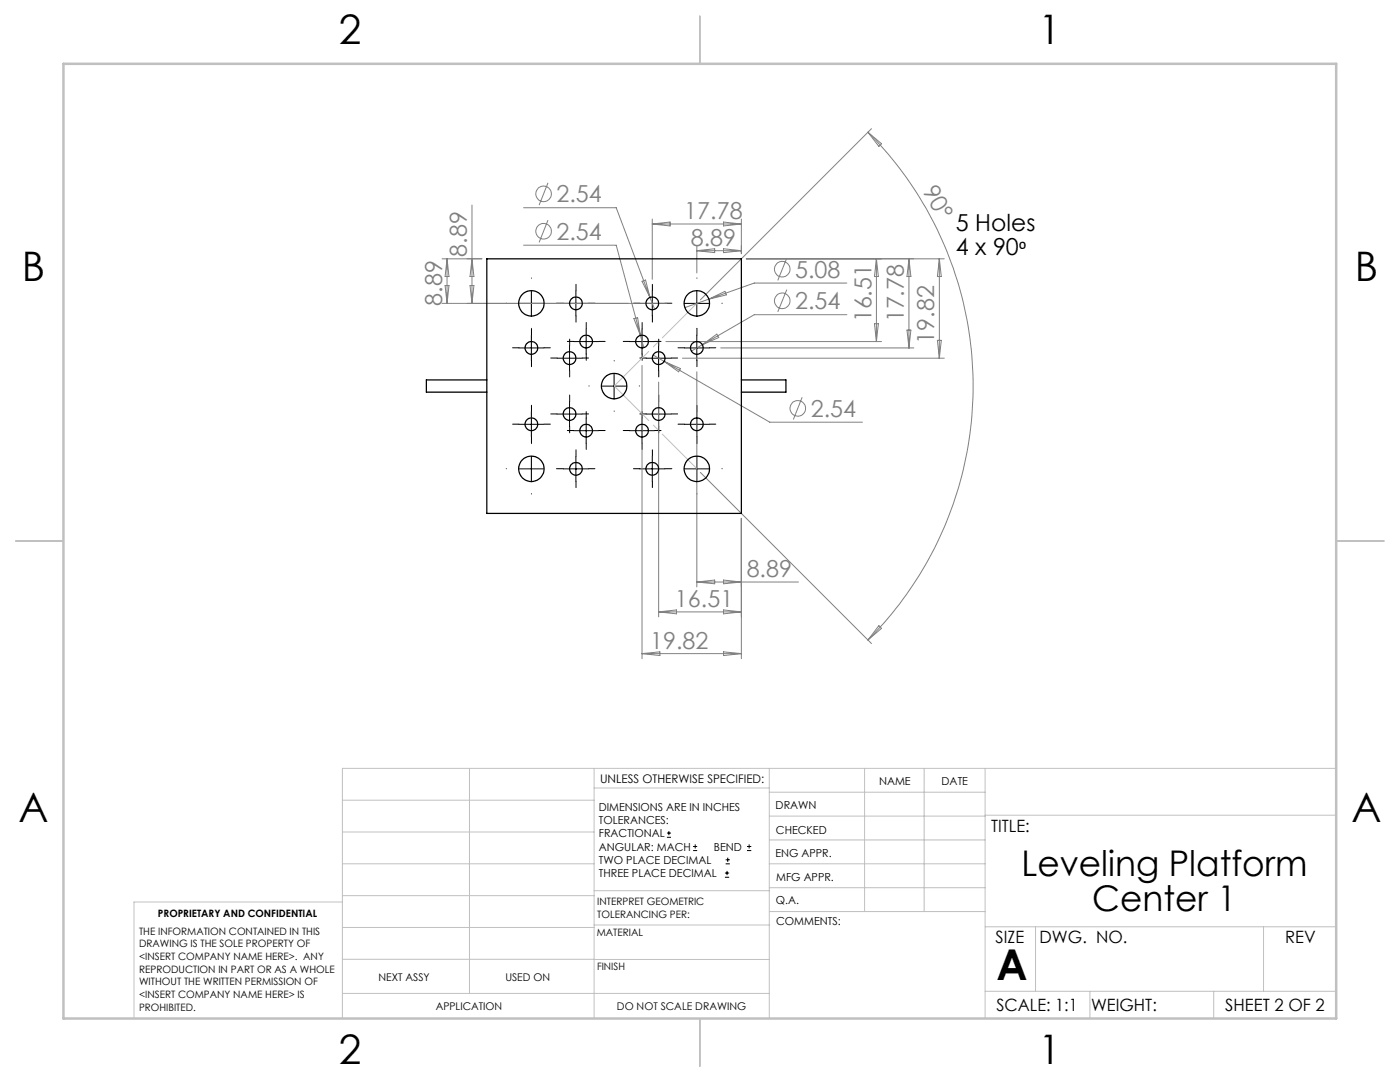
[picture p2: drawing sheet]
<svg xmlns="http://www.w3.org/2000/svg" width="279mm" height="216mm" viewBox="0 0 279 216" stroke-linecap="round" stroke-linejoin="round" font-family="sans-serif">
<g fill="none" stroke="#808080" stroke-width=".2">
<path d="M109.4 36.5l-1.8 4.4M173.2 26.4a71.6 71.6 0 0 1 0 101.3M173.2 26.4l2.7 2.3-.5 .5zM173.9 25.7l-34.1 34.1M88.2 51.6h8M88.8 57h.8l-.4 3.5zM89.2 51.6l.4 3.6h-.8zM89.2 51.6v8.9M93.8 57h.8l-.4 3.5zM94.2 40.9v19.6M94.2 51.6l.4 3.6h-.8zM104.5 41.5h18.5l6.7 17.8"/>
<path d="M104.5 48.9h18.5l4.8 18M109.4 43.9l-1.8 4.5M128.1 56.1l.7-.2 .9 3.4zM129.7 59.3l.9 2.4M130.2 43.7v12M130.2 44.7h17.8M130.2 44.7l3.5-.4v.8zM139.1 49v5.5M139.1 50h8.9M139.1 50l3.5-.4v.8zM141.5 59.7l-4.8 1.7M141.5 59.7l3.2-1.6 .3 .7z"/>
<path d="M144.4 49.6l3.6 .4-3.6 .4zM144.4 44.3l3.6 .4-3.6 .4zM148 43.7v6.9M157 51.5l-1.8 4.5M157 57.8l-1.8 4.4M169 56.5h-18.5l-9 3.2M174.9 51.6l.4 3.6h-.8zM174.9 51.6v16.6M181.4 51.6l.4 3.6h-.8zM181.4 51.6v17.8M187.5 51.6l.4 3.6h-.8zM187.5 51.6v19.9"/>
<path d="M188.5 51.6h-39.6M88.2 60.5h44.8M126.5 63.6l.7-.2 .6 3.5zM127.8 66.9l.7 2.5M128.1 72.9v58.5M130.4 70.8l2.1 1.3M131.4 76.2v46.9M132.5 72.1l21.1 12.1h18.5M132.5 72.1l3.3 1.5-.4 .6zM132.9 68.2h43M136.2 71.5h52.3M139.1 74.2v42.9"/>
<path d="M140.2 68.8l2.9-2.1 .3 .6zM143.8 69.4h38.6M160.1 79.3l-1.8 4.4M169 62.8h-18.5l-12.5 7.3M174.5 64.6h.8l-.4 3.6zM181 65.9h.8l-.4 3.5zM187.1 67.9h.8l-.4 3.6zM139.8 94.3l34.1 34.1M139.1 116.1l3.5-.4v.8zM139.1 116.1h20.2M144.4 115.7l3.6 .4-3.6 .4zM148 103.4v28"/>
<path d="M128.1 130.4h19.9M128.1 130.4l3.6-.3v.7zM131.4 122.1h16.6M131.4 122.1l3.6-.4v.8zM144.4 121.7l3.6 .4-3.6 .4zM144.4 130.1l3.6 .3-3.6 .4zM175.4 124.8l.5 .6-2.7 2.3z"/>
<circle cx="108.5" cy="38.7" r="1.55"/>
<circle cx="108.5" cy="46.1" r="1.55"/>
<circle cx="156.1" cy="53.7" r="1.55"/>
<circle cx="156.1" cy="60" r="1.56"/>
<circle cx="159.2" cy="81.5" r="1.55"/>
</g>
<g fill="none" stroke="#000" stroke-width=".2">
<path d="M106 58v5M114.9 58v5M130.2 58v5M139.1 58v5M103.5 60.5h5M103.5 69.4h5M106 66.9v5M111.2 71.5h5M112.4 60.5h5M113.7 69v4.9M114.5 68.2h5M117 65.7v5"/>
<path d="M120.1 77h5M122.6 74.5v5.1M125.6 68.2h5M127.7 60.5h5M128.1 65.7v5M128.9 71.5h5M131.4 69v4.9M136.6 60.5h5M136.6 69.4h5M139.1 66.9v5M103.5 93.6h5M103.5 84.7h5"/>
<path d="M106 82.2v5M106 91.1v5M111.2 82.6h5M112.4 93.6h5M113.7 80.1v5M114.5 85.9h5M114.9 91.1v5M117 83.4v5M125.6 85.9h5M127.7 93.6h5M128.1 83.4v5M128.9 82.6h5"/>
<path d="M130.2 91.1v5M131.4 80.1v5M136.6 93.6h5M136.6 84.7h5M139.1 82.2v5M139.1 91.1v5M133.1 167.1h.8M133.1 166.2h.8M133.5 165.8v.9M138.3 169.7h.8M138.3 168.9h.8M138.7 168.5v.8"/>
<path d="M144.7 175h.8M144.7 174.2h.8M144.8 172.4h.9M144.8 171.6h.9M145.1 173.8v.8M145.2 171.1v.9M149.1 169.7h.8M149.1 168.9h.8M149.5 168.5v.8"/>
</g>
<g fill="none" stroke="#000" stroke-width=".2" stroke-dasharray="15.2 1.3 1.3 1.3">
<path d="M106.1 55.5h.1M115 58v-1.3M130.2 58v-1.3M139.1 55.5h.1M101.1 60.5h-.1M103.6 69.4h-1.3M106.1 66.9v-1.3M106.1 71.9v1.3M106.1 65.5h.1M108.6 69.4h1.2M111.1 60.5h.1M111.2 71.4h-1.3"/>
<path d="M112.5 60.5h-1.3M113.7 68.9v-1.2M113.7 73.9v1.3M114.5 68.1h-1.3M115 63v1.3M116.2 71.4h1.3M117 65.6v-1.2M117 70.6v1.3M117.5 60.5h1.2M117.6 77h-.1M119.5 68.1h1.3M122.6 72h.1"/>
<path d="M125.7 68.1h-1.3M127.6 77h.1M127.7 60.5h-1.3M128.2 65.6v-1.2M128.2 70.6v1.3M129 71.4h-1.3M130.2 63v1.3M130.7 68.1h1.2M131.5 68.9v-1.2M131.5 73.9v1.3M132.7 60.5h1.3M134 71.4h1.2"/>
<path d="M134.1 60.5h-.1M136.6 69.4h-1.3M139.1 65.5h.1M139.1 66.9v-1.3M139.1 71.9v1.3M141.6 69.4h1.3M144.1 60.5h.1M101.1 93.5h-.1M103.6 84.6h-1.3M106.1 88.5h.1M106.1 98.5v.1M106.1 82.1v-1.2"/>
<path d="M106.1 87.1v1.3M108.6 84.6h1.2M111.1 93.5h.1M111.2 82.6h-1.3M112.5 93.5h-1.3M113.7 80.1v-1.3M113.7 85.1v1.3M114.5 85.9h-1.3M115 91v-1.2M115 96v1.3M116.2 82.6h1.3M117 83.4v-1.3"/>
<path d="M117 88.4v1.3M117.5 93.5h1.2M119.5 85.9h1.3M122.6 82v.1M125.7 85.9h-1.3M127.7 93.5h-1.3M128.2 83.4v-1.3M128.2 88.4v1.3M129 82.6h-1.3M130.2 91v-1.2M130.2 96v1.3M130.7 85.9h1.2"/>
<path d="M131.5 80.1v-1.3M131.5 85.1v1.3M132.7 93.5h1.3M134 82.6h1.2M134.1 93.5h-.1M136.6 84.6h-1.3M139.1 88.5h.1M139.1 98.5v.1M139.1 82.1v-1.2M139.1 87.1v1.3M141.6 84.6h1.3M144.1 93.5h.1"/>
</g>
<path d="M122.6 77l16.5 16.5M139.1 60.5l-16.5 16.5" fill="none" stroke="#c0c0c0" stroke-width=".2" stroke-dasharray="15.2 1.3 1.3 1.3" stroke-dashoffset="5.5"/>
<g fill="none" stroke="#c0c0c0" stroke-width=".2">
<path d="M68.3 159.7h50.3M93.7 153.3v44.9M118.6 153.3v49.9M118.6 157.2h34.9M153.5 153.3v49.9M153.5 158.1h43.1M172.5 153.3v28.6M184.4 153.3v28.6M196.6 153.3v49.9M266.7 153.3h-198.4v49.9M68.3 178.7h50.3M68.3 172.4h50.3"/>
<path d="M68.3 166h50.3M68.3 180h-41.6v23.2M118.6 177.7h35M153.5 167.6h43.1M153.5 162.8h43.1M153.5 172.4h43.1M153.5 177.1h43.1M196.6 162.7h70.1M68.3 198.2h85.2M68.3 191.4l85.2 .1M68.3 185.1h50.3M118.6 184.6h35"/>
<path d="M153.6 181.9h43M196.6 197.8h70.1M196.6 184.9h70.1M206.7 184.9v12.9M217.5 197.8v5.4M242.2 197.8v5.4M252.2 184.9v12.9"/>
</g>
<path d="M139.7 3.2v9.5M3.1 107.9h9.6M266.7 107.9h9.5M139.7 203.2v9.6" fill="none" stroke="#c0c0c0" stroke-width=".25"/>
<path d="M12.7 12.7h254v190.5h-254z" fill="none" stroke="#c0c0c0" stroke-width=".5"/>
<g fill="none" stroke="#000" stroke-width=".25">
<path d="M97.2 51.6h50.8v50.8h-50.8zM97.2 75.8h-12.1v2.4h12.1M148 75.8h8.8v2.4h-8.8"/>
<circle cx="106" cy="60.5" r="2.54"/>
<circle cx="106.1" cy="69.4" r="1.28"/>
<circle cx="113.7" cy="71.5" r="1.28"/>
<circle cx="114.9" cy="60.5" r="1.28"/>
<circle cx="117" cy="68.2" r="1.27"/>
<circle cx="122.6" cy="77" r="2.54"/>
<circle cx="128.1" cy="68.1" r="1.28"/>
<circle cx="130.2" cy="60.5" r="1.28"/>
<circle cx="131.5" cy="71.5" r="1.28"/>
<circle cx="139.1" cy="60.5" r="2.54"/>
<circle cx="139.1" cy="69.4" r="1.26"/>
<circle cx="106" cy="93.6" r="2.54"/>
<circle cx="106.1" cy="84.7" r="1.28"/>
<circle cx="113.7" cy="82.6" r="1.28"/>
<circle cx="114.9" cy="93.5" r="1.26"/>
<circle cx="117" cy="85.9" r="1.27"/>
<circle cx="128.1" cy="85.9" r="1.28"/>
<circle cx="130.2" cy="93.5" r="1.26"/>
<circle cx="131.5" cy="82.6" r="1.28"/>
<circle cx="139.1" cy="93.6" r="2.54"/>
<circle cx="139.1" cy="84.7" r="1.26"/>
</g>
<text font-size="8.5" x="198.9" y="195.5">A</text>
<g font-size="8.1">
<text x="67.6" y="8.9">2</text>
<text x="207.3" y="8.9">1</text>
<text x="4.4" y="56.2">B</text>
<text x="270.4" y="56.2">B</text>
<text x="3.7" y="164.1">A</text>
<text x="269.7" y="164.1">A</text>
<text x="67.6" y="212.4">2</text>
<text x="207.3" y="212.4">1</text>
</g>
<g font-size="7.1">
<text x="203.8" y="174.8">Leveling Platform</text>
<text x="218" y="181.9">Center 1</text>
</g>
<g font-size="4.7" fill="#808080">
<text x="111.1" y="40.4">2.54</text>
<text x="184" y="38.1" transform="rotate(60 184 38.1)">90°</text>
<text x="111.1" y="47.8">2.54</text>
<text x="136.6" y="43.7">17.78</text>
<text x="93.2" y="51.2" transform="rotate(-90 93.2 51.2)">8.89</text>
<text x="137.9" y="49">8.89</text>
<text x="158.7" y="55.4">5.08</text>
<text x="88.2" y="61" transform="rotate(-90 88.2 61)">8.89</text>
<text x="158.7" y="61.7">2.54</text>
<text x="173.9" y="64.3" transform="rotate(-90 173.9 64.3)">16.51</text>
<text x="180.4" y="64.3" transform="rotate(-90 180.4 64.3)">17.78</text>
<text x="186.5" y="68.6" transform="rotate(-90 186.5 68.6)">19.82</text>
<text x="161.8" y="83.2">2.54</text>
<text x="149" y="115.1">8.89</text>
<text x="134.7" y="121.1">16.51</text>
<text x="129.8" y="129.4">19.82</text>
</g>
<g font-size="4.7">
<text x="190.8" y="46.1">5 Holes</text>
<text x="190.8" y="51">4 x 90</text>
</g>
<text font-size="3.9" x="203.4" y="51">⁰</text>
<g font-size="3.4">
<text x="197.8" y="166">TITLE:</text>
<text x="198.7" y="188.1">SIZE</text>
<text x="207.5" y="188.1">DWG. NO.</text>
<text x="256.5" y="188.2">REV</text>
<text x="198.8" y="201.7">SCALE: 1:1</text>
<text x="217.7" y="201.8">WEIGHT:</text>
<text x="244.5" y="201.7">SHEET 2 OF 2</text>
</g>
<text font-size="2.4" x="119.8" y="156.2">UNLESS OTHERWISE SPECIFIED:</text>
<g font-size="2.2">
<text x="119.5" y="161.8">DIMENSIONS ARE IN INCHES</text>
<text x="154.8" y="161.4">DRAWN</text>
<text x="175.4" y="156.6">NAME</text>
<text x="187.9" y="156.7">DATE</text>
<text x="119.5" y="164.4">TOLERANCES:</text>
<text x="119.5" y="167.1">FRACTIONAL</text>
<text x="154.9" y="166.3">CHECKED</text>
<text x="119.5" y="169.7">ANGULAR: MACH</text>
<text x="119.5" y="172.4">TWO PLACE DECIMAL</text>
<text x="142.5" y="169.7">BEND</text>
<text x="154.8" y="171">ENG APPR.</text>
<text x="119.5" y="175">THREE PLACE DECIMAL</text>
<text x="154.9" y="175.7">MFG APPR.</text>
<text x="154.9" y="180.4">Q.A.</text>
<text x="154.9" y="184.6">COMMENTS:</text>
</g>
<g font-size="2.1">
<text x="75.5" y="195.7">NEXT ASSY</text>
<text x="100.9" y="195.7">USED ON</text>
<text x="86.9" y="201.5">APPLICATION</text>
<text x="123.1" y="201.6">DO NOT SCALE DRAWING</text>
</g>
<g font-size="2">
<text x="31.5" y="182.9">PROPRIETARY AND CONFIDENTIAL</text>
<text x="119.2" y="180.6">INTERPRET GEOMETRIC</text>
<text x="119.2" y="183.1">TOLERANCING PER:</text>
<text x="27.8" y="186.5">THE INFORMATION CONTAINED IN THIS</text>
<text x="27.8" y="189">DRAWING IS THE SOLE PROPERTY OF</text>
<text x="27.8" y="191.6">&lt;INSERT COMPANY NAME HERE&gt;. ANY</text>
<text x="119.1" y="186.7">MATERIAL</text>
<text x="27.8" y="194.1">REPRODUCTION IN PART OR AS A WHOLE</text>
<text x="27.8" y="196.6">WITHOUT THE WRITTEN PERMISSION OF</text>
<text x="119.1" y="193.5">FINISH</text>
<text x="27.8" y="199.1">&lt;INSERT COMPANY NAME HERE&gt; IS</text>
<text x="27.8" y="201.7">PROHIBITED.</text>
</g>
</svg>
